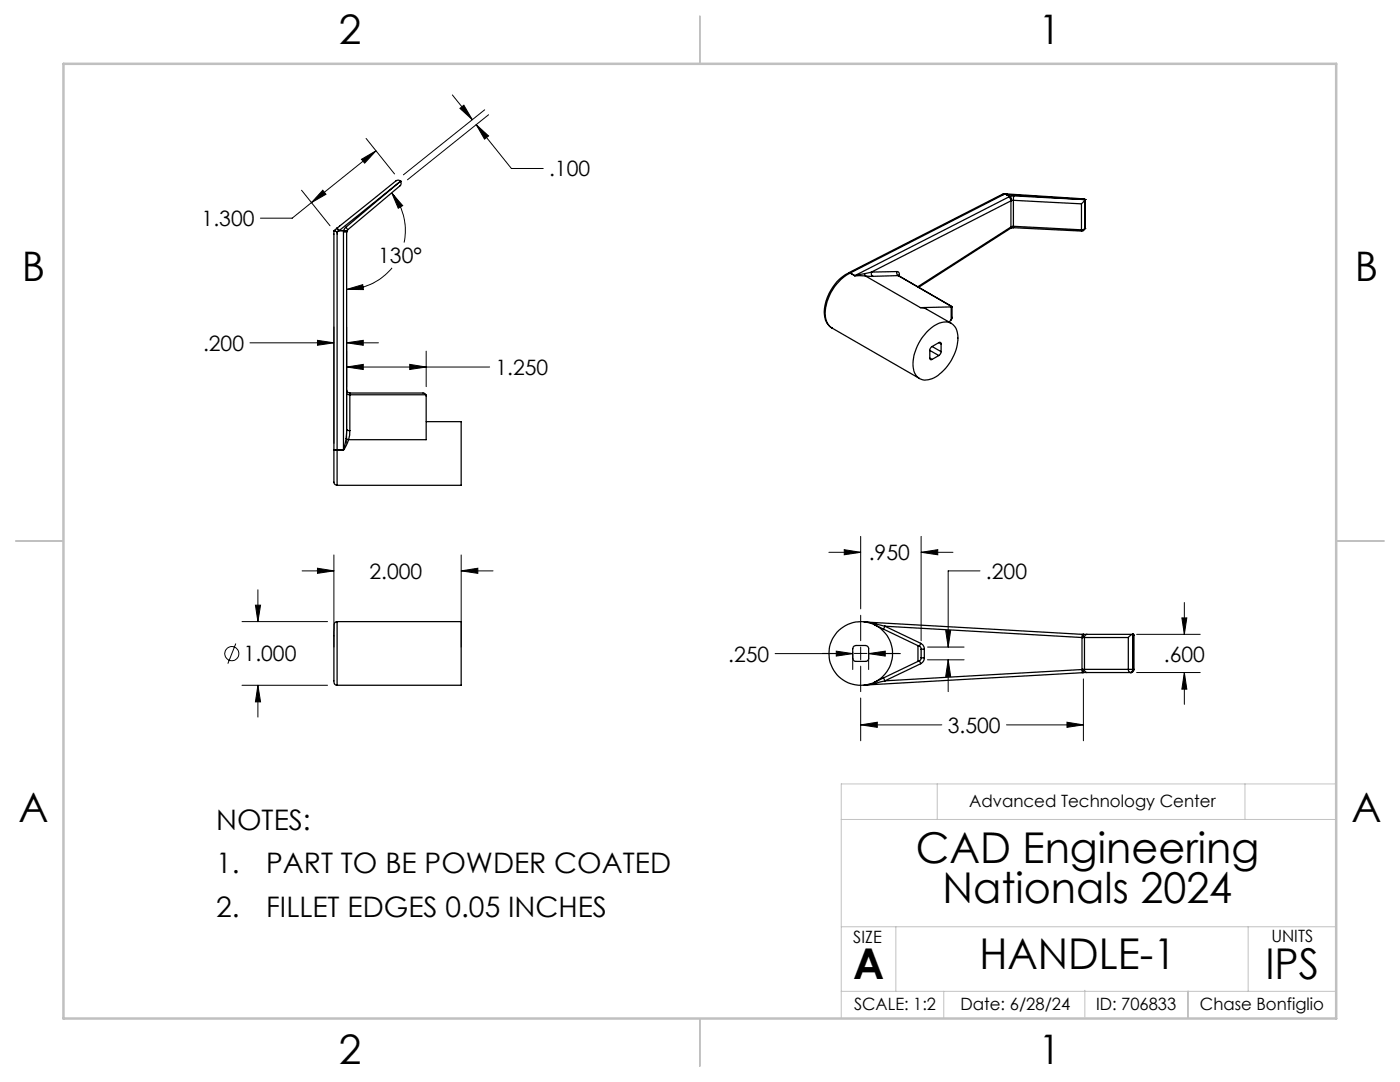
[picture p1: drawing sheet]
<svg xmlns="http://www.w3.org/2000/svg" width="279mm" height="216mm" viewBox="0 0 279 216" stroke-linecap="round" stroke-linejoin="round" font-family="sans-serif">
<g fill="none" stroke="#000" stroke-width=".25">
<path d="M79.9 36.2l-.4-.3-.5 .2-11.7 9.4M79.9 36.2h.1M79.9 36.2l-12.2 9.8M79.9 36.2l-10.9 9.2M79.9 36.2l.1 .5-.2 .4-10.4 8.7M200.3 38.7h.5M200.4 38.8l-30.7 15.7M200.4 38.8l-.2-.1-30.8 15.7M200.4 38.8h.4M200.8 38.8l.7 .4M200.8 38.8h.1M200.8 38.7h.1"/>
<path d="M200.8 38.7v.1M200.9 38.8l15.6 1M200.9 38.8l.6 .4M200.9 38.7l15.6 1M200.9 38.7v.1M201.3 39.3l.5 .8M201.3 39.3l-30.7 15.7M201.5 39.2l.3 .8M201.5 39.2h.1M201.5 39.2l-.2 .1M201.5 39.2l.4 .8M202.2 40l13.6 .7"/>
<path d="M202.2 40v5.2M202.2 40h-.3M202.3 39.1l14.2 .7M202.3 39.1l-.1 .9M202.3 39.1l-.8 .1M216.5 39.8h.1M216.5 39.8l-.7 .9M216.5 39.8v5.7l-.3 .3-.4 .1M216.5 39.8v5.7M216.5 39.8v5.8M66.6 46v43.8M66.6 46h.1"/>
<path d="M66.6 46l.7 .3M67.2 45.6l.4 .4M67.2 45.6l-.6 .4M67.3 46.3v43.4M67.3 45.5l.4 .5M67.3 45.5l-.1 .1M67.6 46h1M67.6 46l-.3 .3M67.7 46h-.1M67.7 46h.9M68.5 46.3h.7M68.5 46.3v43.4"/>
<path d="M68.6 46l.6 .2M68.6 46h.1M68.6 46l-.1 .3M69 45.4l-.4 .6M69 45.4l.4 .4M69.2 46.3v39.4M69.2 46.2v.1M69.2 46.2h.1M69.4 45.8l-.2 .4M169.4 54.5a9.1 9.1 0 0 0-4.8 8.8 3.1 3.1 0 0 0 1.4 2.1l17.5 10.1M169.4 54.4h.1M169.4 54.4l.3 .1"/>
<path d="M169.4 54.4l-.1 .1M169.7 54.5a9.3 9.3 0 0 0-4.9 9l.3 .9 .9 1M169.7 54.5l.9 .5M169.7 54.5h.1M170.6 55l2.1 .1M170.6 55h.1M172.5 54.6l-1.9 .4M172.5 54.6l.2 .5M172.7 55.1h1.5M172.7 55.1l11 6.3M173.9 54.3l-1.4 .3M173.9 54.3a.71 .71 0 0 0 .3 .8"/>
<path d="M179 54.2v.3l.2 .5M179 54.2a.51 .51 0 0 1 .5 .6M179 54.2l-5.1 .1M179.2 55h.2M179.2 55l10.8 6.2M179.2 55l-5 .1M179.4 55l10.6 6.2M179.5 54.8l-.1 .2M179.5 54.8v.3M201.6 45.6l-18.3 11.7M201.8 45.5l-.2 .1M201.8 45.5h.1"/>
<path d="M201.8 40.1l-27.9 14.2M201.8 40.1v5.2M201.8 45.3l-.2 .3M201.8 45.3l-18.6 11.9M201.8 45.2v.1M201.8 45.2v.3M201.8 40v.1M201.8 40h.1M201.8 45.2h.1M201.9 45.2l-.1 .3M202.2 45.2l13.6 .7M202.2 45.2h-.3"/>
<path d="M202.2 45.2l.1 .2M202.3 45.4l-.5 .1M202.3 45.4l13.5 .7M215.8 40.7v5.2M215.8 45.9v.2M216.5 45.6a.6 .6 0 0 1-.7 .5M216.5 45.6h.1M216.5 45.5v.1M69.2 78.5l.2 .2 .4 .1M69.2 77.8a.66 .66 0 0 0 .6 .6M69.8 78.4v.4M69.8 78.4h14.8l.4 .4"/>
<path d="M69.8 78.8h15.2M69.8 78.8v7.1M85 78.8l.1 8.9h-15.5M166 65.4h.1M183.7 61.4l1.2 .3 5 2.8M185.3 65.9a4.3 4.3 0 0 1 4.3-1.5 3.4 3.4 0 0 1 1.5 4 9.7 9.7 0 0 1-5.1 7.2 2.54 2.54 0 0 1-3.8-2.3 9.6 9.6 0 0 1 3.1-7.4zM185.6 71.5a.28 .28 0 0 0 .1 .3 .28 .28 0 0 0 .3-.1M185.6 69.9v1.6M185.6 71.5l.4 .2M185.6 69.9l1.8 1M186 69.1l-.4 .5v.3M186 69.1l1.8 1.1"/>
<path d="M187.4 68.4a.28 .28 0 0 1 .3-.1 .28 .28 0 0 1 .1 .3M187.4 70.9l-1.4 .8M187.4 68.4l-1.4 .7M187.4 68.4l.4 .2M187.8 70.2l-.1 .4-.3 .3M187.8 68.6v1.6M189.8 61.2l-6.1 .2M189.8 61.2v2.6M189.8 63.8l-.4 .5M190 61.2h-.2M190 61.2h.1M190 61.2v2.2l-.2 .4"/>
<path d="M66.6 89.8v6.1a.72 .72 0 0 0 .7 .9M67.3 89.8h-.7M67.3 89.7l-.7 .1M67.3 89.8v7M67.3 89.7v.1M67.3 89.7h1.2M68.5 89.7v.1M69.1 87.5l-.6 2.2M69.1 87.5l.5 .2M69.2 85.7l-.1 1.8M69.2 85.7l.2 .2h.4M69.6 87.7l-1.1 2.1"/>
<path d="M69.8 85.9l-.2 1.8M85.1 84.1h6.9v12.7h-24.7M66.6 135.9l.1 .6 .6 .2M67.3 124l-.3 .1a.68 .68 0 0 0-.3 .9l-.1 10.9M67.3 124h24.7v12.7h-24.7M67.3 124v12.7M170.3 129.1l.5-.3h1.9a.66 .66 0 0 1 .7 .6v1.9a.6 .6 0 0 1-.7 .7h-1.9a.66 .66 0 0 1-.6-.7zM172.5 136.7h.1M172.5 124.1h.1M172.5 124.1l2.3 .4M172.5 124.1l43.5 2.5M174.8 124.5l1.8 .5"/>
<path d="M174.8 124.5l-.3 .2 8.7 4.1M174.8 136.3l-2.3 .4M176.3 135.3l.3 .6M176.6 125l-.3 .5M176.6 135.9l-1.8 .4M176.6 125l39.3 2.2M176.6 125l7.2 3.4M183.2 128.8l.3 .2M183.2 132l-8.7 4.1 .3 .2M183.2 128.8v3.2M183.5 129l.3 .2v.3M183.5 131.8l-.3 .2"/>
<path d="M183.5 131.8l.3 .6M183.8 128.4a1.28 1.28 0 0 1 .7 1.1M183.8 128.4l-.3 .6M183.8 132.4l-7.2 3.5M183.8 131.3v.3l-.3 .2M183.8 131.3h.7M183.8 129.5h.7M183.8 129.5v1.8M184.5 131.3a1.28 1.28 0 0 1-.7 1.1M184.5 129.5v1.8M215.9 127.2v6.4M215.9 133.6l.1 .6"/>
<path d="M215.9 127.2h.2M215.9 133.6l-39.3 2.3M216 126.6l-.1 .6M216 126.6h.2M216 134.2l-43.5 2.5M216 133.6h-.1M216 133.6l.2 .6M216 133.6h.1M216.1 133.6l.2 .6M216.1 133.6h.3M216.1 127.2h.3M216.2 126.6l-.2 .6"/>
<path d="M216.2 126.6h.1M216.2 134.2h.1M216.2 134.2h-.2M216.3 134.2h.6M216.3 126.6l-.2 .6M216.3 126.6h.6M216.4 127.2h8.8M216.4 133.6h8.8M216.4 127.2v6.4M216.4 133.6a.55 .55 0 0 0 .5 .6M216.9 126.6h9.2M216.9 126.6a.6 .6 0 0 0-.5 .6"/>
<path d="M216.9 134.2h8.8M225.2 133.6h.9M225.2 127.2v6.4M225.2 133.6a.56 .56 0 0 0 .5 .6M225.7 134.2h.1M226.1 126.6h.1M226.1 126.6l-.9 .6M226.1 126.6v7M226.1 133.6a.53 .53 0 0 1-.4 .6M226.1 126.6l.2 .2v6.8M226.1 133.6h.1M226.1 133.6h.2"/>
<path d="M226.3 133.6a.6 .6 0 0 1-.6 .6"/>
<circle cx="171.8" cy="130.4" r="6.3"/>
</g>
<g fill="none" stroke="#000" stroke-width=".2">
<path d="M90.3 18.9l4 5M60.2 38l5.7 7M64.4 38l.7 .8-2.9 1.6zM72.1 31.8l2.9-1.7-2.2 2.5zM73.1 27.6l5.6 7.1M75 30.1l-12.8 10.3M78.2 38.5l2.2 2.5-.9 .6zM78.2 38.5a11.6 11.6 0 0 1 2.4 9.9M91.8 21.6l.8-.6 1.7 2.9zM95 24.9l2.5 2.2-.8 .7zM95 24.9l7.1 8.7h6.3M96.7 21.9l-16.2 13"/>
<path d="M97.5 22.9l-16.2 13M62.2 40.4l-3.9 3.1h-6.3M69.2 57.7l3.2-.9 .1 1zM78.2 53.4a11.6 11.6 0 0 1-9 4.3M49.9 68.4h16.7M63.4 67.9l3.2 .5-3.2 .5zM66.6 65.2v23.3M69.2 68.4l3.3-.5v1zM69.2 73.2l3.3-.5v1zM69.2 65.2v23.3M69.2 68.4h6.3M69.2 73.2h28.5"/>
<path d="M81.8 72.7l3.3 .5-3.3 .5zM85.1 70.1v7.1M51.5 117.7v6.3M60.3 113.9h6.3M63.4 113.4l3.2 .5-3.2 .5zM66.6 110.7v18.4M92 113.9l3.4-.5v1zM92 110.7v18.4M92 113.9h6.4M165.4 110.2h6.4M168.5 109.7l3.3 .5-3.3 .5zM171.8 107v14.5"/>
<path d="M183.8 110.2l3.3-.5v1zM183.8 107v20.8M183.8 110.2h6.4M195.6 113.9h-6.4v15.2M47.1 128.4l-1.6 4M48.3 124h17.1M48.3 136.7h17.1M51 120.8h1l-.5 3.2zM51.5 136.7l.5 3.4h-1zM51.5 136.7v6.4M154.7 130.4h15.5M164.1 130.4h5.1"/>
<path d="M166.9 129.9l3.3 .5-3.3 .5zM170.2 130.1v3.5M170.5 130.4h2.5M171.8 122.8v5M171.8 129.1v2.6M171.8 132.9v5.1M171.8 139.3v8.5M173.4 130.4l3.3-.5v1zM173.4 130.1v3.5M173.4 130.4h6.3M174.3 130.4h5.1M185.1 129.1h7.3"/>
<path d="M185.1 131.7h7.3M188.7 125.8h1l-.5 3.3zM189.2 131.7l.5 3.3h-1zM189.2 131.7v6.3M216.2 135.5v12.3M226.8 126.6h12.7M226.8 134.2h12.7M235.9 123.3h1l-.5 3.3zM236.4 134.2l.5 3.3h-1zM236.4 120.2v6.4M236.4 134.2v6.3M171.8 144.6l3.3-.5v1z"/>
<path d="M171.8 144.6h16.2M200.9 144.6h15.3M212.9 144.1l3.3 .5-3.3 .5z"/>
<circle cx="46.3" cy="130.4" r="1.4"/>
</g>
<path d="M187 156.4v7.1M248.5 156.4v7.1M266.7 156.4h-98.8v46.8M167.9 163.5h98.8M167.9 197.8h98.8M167.9 184.9h98.8M178.8 184.9v12.9M188.3 197.8v5.4M216.5 197.6v5.4M237 197.8v5.4M237.1 197.7v5.5M249.1 184.9v12.9" fill="none" stroke="#c0c0c0" stroke-width=".2"/>
<path d="M139.7 3.2v9.5M3.1 107.9h9.6M266.7 107.9h9.5M139.7 203.2v9.6" fill="none" stroke="#c0c0c0" stroke-width=".25"/>
<path d="M12.7 12.7h254v190.5h-254z" fill="none" stroke="#c0c0c0" stroke-width=".5"/>
<path d="M63.4 113.4l3.2 .5-3.2 .5zM92 113.9l3.4-.5v1zM51 120.8h1l-.5 3.2zM51.5 136.7l.5 3.4h-1zM63.4 67.9l3.2 .5-3.2 .5zM69.2 68.4l3.3-.5v1zM69.2 57.7l3.2-.9 .1 1zM78.2 38.5l2.2 2.5-.9 .6zM91.8 21.6l.8-.6 1.7 2.9zM95 24.9l2.5 2.2-.8 .7zM64.4 38l.7 .8-2.9 1.6zM72.1 31.8l2.9-1.7-2.2 2.5zM69.2 73.2l3.3-.5v1zM81.8 72.7l3.3 .5-3.3 .5zM166.9 129.9l3.3 .5-3.3 .5zM173.4 130.4l3.3-.5v1zM171.8 144.6l3.3-.5v1zM212.9 144.1l3.3 .5-3.3 .5zM235.9 123.3h1l-.5 3.3zM236.4 134.2l.5 3.3h-1zM188.7 125.8h1l-.5 3.3zM189.2 131.7l.5 3.3h-1zM168.5 109.7l3.3 .5-3.3 .5zM183.8 110.2l3.3-.5v1z" fill="#000"/>
<g font-size="8.5">
<text x="182.7" y="172.1">CAD Engineering</text>
<text x="188.1" y="180.2">Nationals 2024</text>
<text x="170.3" y="195.4">A</text>
<text x="195.5" y="193.4">HANDLE-1</text>
<text x="252.5" y="195.4">IPS</text>
</g>
<g font-size="8.1">
<text x="67.6" y="8.9">2</text>
<text x="207.3" y="8.9">1</text>
<text x="4.4" y="56.2">B</text>
<text x="270.4" y="56.2">B</text>
<text x="3.7" y="164.1">A</text>
<text x="269.7" y="164.1">A</text>
<text x="67.6" y="212.4">2</text>
<text x="207.3" y="212.4">1</text>
</g>
<g font-size="5.6">
<text x="43.1" y="165.6">NOTES:</text>
<text x="43.1" y="174.2">1.</text>
<text x="53.1" y="174.2">PART TO BE POWDER COATED</text>
<text x="43.1" y="182.9">2.</text>
<text x="53.1" y="182.9">FILLET EDGES 0.05 INCHES</text>
</g>
<g font-size="4.2">
<text x="109.6" y="35.2">.100</text>
<text x="40.2" y="45.1">1.300</text>
<text x="75.5" y="52.5">130°</text>
<text x="40.5" y="70">.200</text>
<text x="98.9" y="74.8">1.250</text>
<text x="173.4" y="111.8">.950</text>
<text x="73.7" y="115.5">2.000</text>
<text x="196.8" y="115.5">.200</text>
<text x="48.6" y="132">1.000</text>
<text x="145.3" y="132">.250</text>
<text x="232.3" y="132">.600</text>
<text x="189.2" y="146.2">3.500</text>
</g>
<g font-size="3.4">
<text x="193.4" y="161">Advanced Technology Center</text>
<text x="170.3" y="188.1">SIZE</text>
<text x="253.7" y="188">UNITS</text>
<text x="170.4" y="201.5">SCALE: 1:2</text>
<text x="191.7" y="201.5">Date: 6/28/24</text>
<text x="218.7" y="201.5">ID: 706833</text>
<text x="239.5" y="201.5">Chase Bonfiglio</text>
</g>
</svg>
